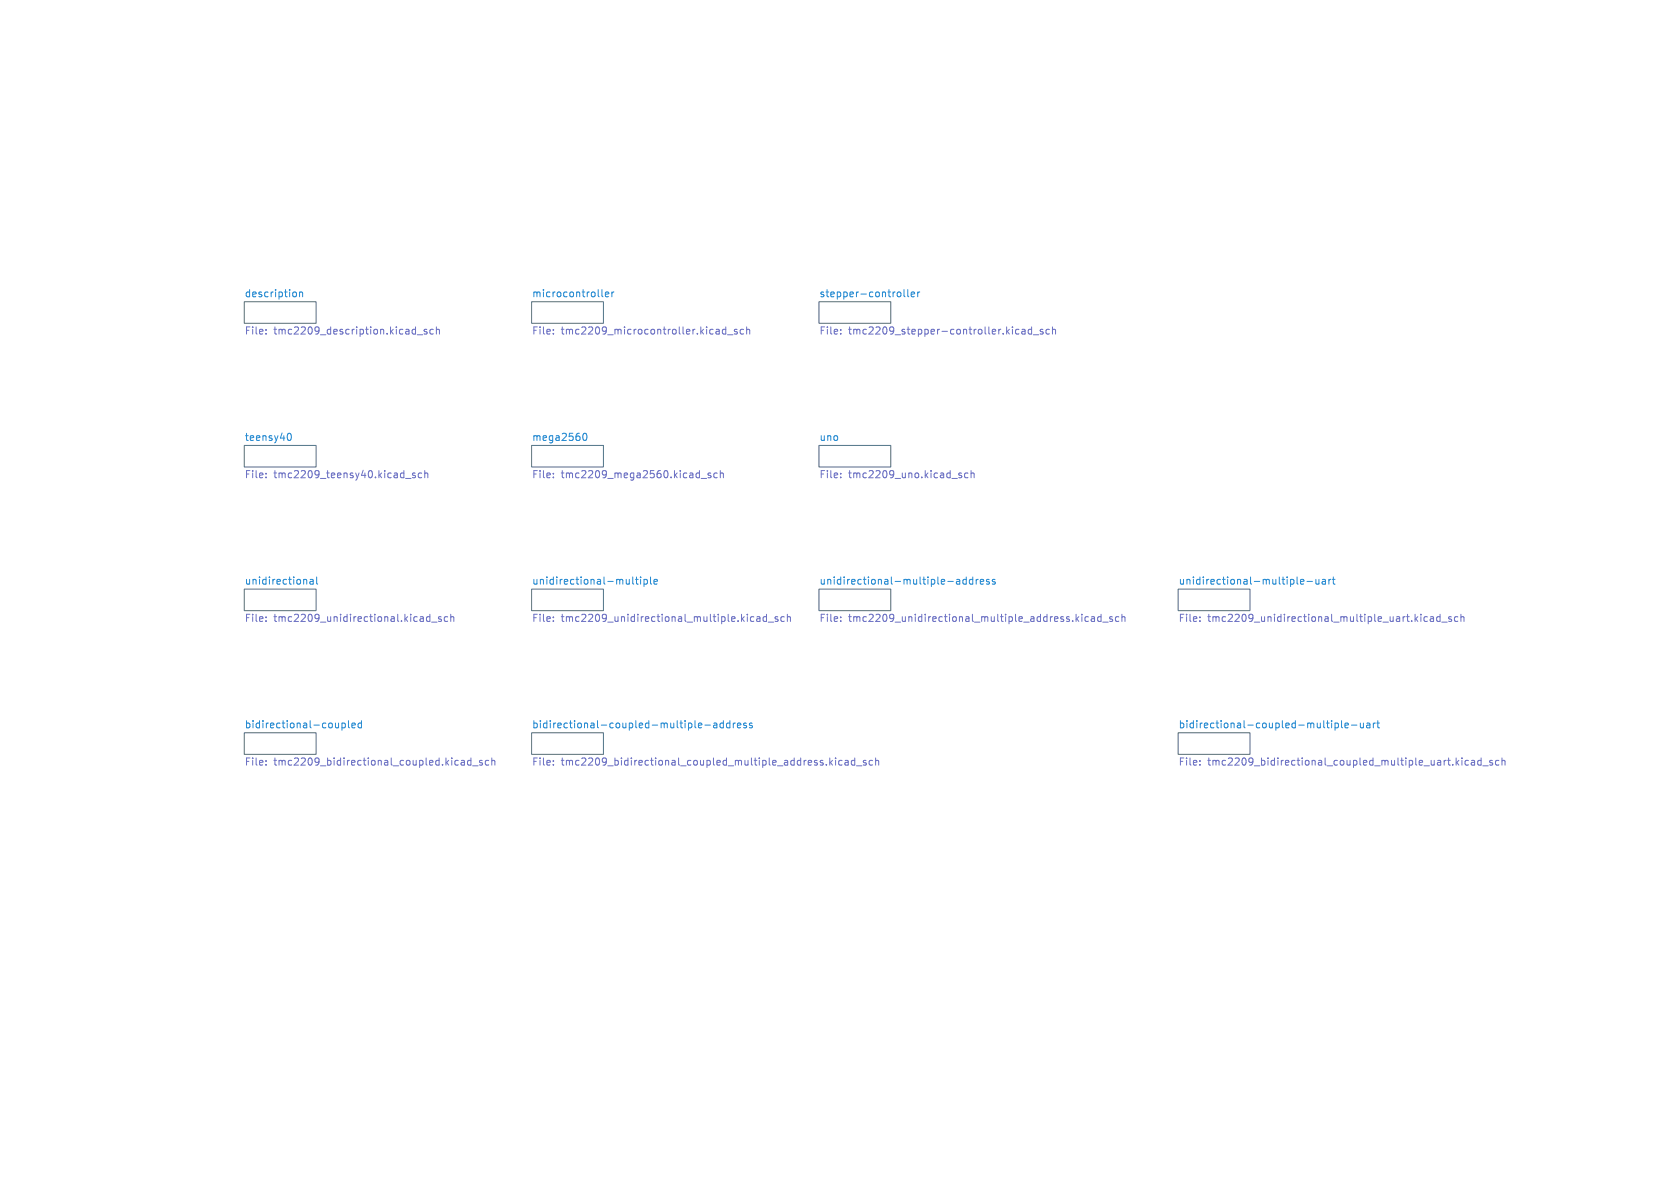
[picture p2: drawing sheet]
<svg xmlns="http://www.w3.org/2000/svg" width="297mm" height="210mm" viewBox="0 0 297 210" stroke-linecap="round" stroke-linejoin="round" font-family="sans-serif">
<g fill="#fff" stroke="#fff" stroke-width=".18">
<path d="M208.3 129.5h12.7v3.9h-12.7z"/>
<path d="M144.8 53.3h12.7v3.9h-12.7z"/>
<path d="M94 129.5h12.7v3.9h-12.7z"/>
<path d="M144.8 78.7h12.7v3.9h-12.7z"/>
<path d="M144.8 104.1h12.7v3.9h-12.7z"/>
<path d="M208.3 104.1h12.7v3.9h-12.7z"/>
<path d="M43.2 104.1h12.7v3.9h-12.7z"/>
<path d="M43.2 78.7h12.7v3.9h-12.7z"/>
<path d="M94 104.1h12.7v3.9h-12.7z"/>
<path d="M43.2 53.3h12.7v3.9h-12.7z"/>
<path d="M94 53.3h12.7v3.9h-12.7z"/>
<path d="M43.2 129.5h12.7v3.9h-12.7z"/>
<path d="M94 78.7h12.7v3.9h-12.7z"/>
</g>
<g fill="none" stroke="#586e75" stroke-width=".18">
<path d="M43.2 53.3h12.7v3.9h-12.7zM94 53.3h12.7v3.9h-12.7zM144.8 53.3h12.7v3.9h-12.7zM43.2 78.7h12.7v3.9h-12.7zM94 78.7h12.7v3.9h-12.7zM144.8 78.7h12.7v3.9h-12.7zM43.2 104.1h12.7v3.9h-12.7zM94 104.1h12.7v3.9h-12.7zM144.8 104.1h12.7v3.9h-12.7zM208.3 104.1h12.7v3.9h-12.7zM43.2 129.5h12.7v3.9h-12.7zM94 129.5h12.7v3.9h-12.7z"/>
<path d="M208.3 129.5h12.7v3.9h-12.7z"/>
</g>
<g fill="none" stroke="#268bd2" stroke-width=".18">
<path d="M52.2 51.6l.2 .3v.3l-.2 .3M53 51.7l.1-.1 .3 .1 .1 .8M53 51.6v.9M106.4 51.2v1.1l.2 .2M107 52l.6-.1v-.2l-.4-.1-.2 .2 .1 .6h.5M108.2 51.6v.9M108.5 51.6l-.3 .3M159.2 51.7l.1 .2-.1 .5M159.8 51.2v1.1l.2 .2M160.5 51.2v1.1l.2 .2M161.1 52l.6-.1-.1-.2-.3-.1-.2 .2v.6h.5M162.2 51.6v.9"/>
<path d="M162.6 51.6l-.4 .3M50.9 76.7l.2-.1a.68 .68 0 0 1 .4 .6 .68 .68 0 0 1-.4 .7l-.2-.2M103.2 76.7l.1-.1a.68 .68 0 0 1 .5 .6 .68 .68 0 0 1-.5 .7l-.1-.2-.2-.3zM54 102.4l.2 .2v.7M54.8 102.5h.5l.1 .8M55.4 102.7l-.4 .1-.2 .2 .2 .3 .4-.1M56 102v1.1l.2 .2M111.9 102v1.1l.1 .2M112.3 102.4h.5M112.5 102v1.1l.3 .2M113.3 102v.1M113.3 102.4v.9"/>
<path d="M113.9 102.5l.3-.1 .3 .3-.2 .5h-.4M113.9 102.4v1.3M115 102v1.1l.2 .2M115.6 102.8l.6-.1v-.2l-.4-.1-.2 .2 .1 .6h.5M169.3 102.4l.3 .1 .1 .8M169.7 103.2l-.4 .1M169.7 102.7l-.4 .1M170.8 102.5l-.3-.1-.3 .3 .1 .5h.5M170.8 102v1.3M172 102.5l-.4-.1-.2 .3 .1 .5h.5M172 102v1.3M172.6 102.4v.9"/>
<path d="M172.9 102.4l-.3 .3M173.3 102.8l.6-.1-.1-.2-.3-.1-.2 .2 .1 .6h.4M174.9 102.5l-.3-.1-.2 .2 .1 .2 .4 .1v.3h-.5M175.9 102.5l-.3-.1-.2 .2 .1 .2 .4 .1v.3h-.5M229.9 102.8l.6-.1v-.2l-.4-.1-.2 .2 .1 .6h.5M231.1 102.8h.9M232.6 102.4l.1 .8 .3 .1 .2-.2M233.2 102.4v.9M233.8 102.5h.5v.8M234.3 102.7l-.4 .1-.2 .2 .2 .3 .4-.1M234.9 102.4v.9M235.3 102.4l-.4 .3"/>
<path d="M235.5 102.4h.5M235.7 102v1.1l.3 .2M60.5 127.9l.3-.1 .3 .3-.2 .5h-.4M60.5 127.8v1.3M61.6 127.4v1.1l.2 .2M62.2 128.2l.6-.1v-.2l-.4-.1-.2 .2 .1 .6h.5M63.9 127.9l-.4-.1-.2 .3 .1 .5h.5M63.9 127.4v1.3M124.6 128.2h1M126.2 127.9h.5v.8M126.7 128.1l-.4 .1-.2 .2 .2 .3 .4-.1M127.9 127.9l-.4-.1-.2 .3 .1 .5h.5"/>
<path d="M127.9 127.4v1.3M129 127.9l-.3-.1-.3 .3 .2 .5h.4M129 127.4v1.3M129.6 127.8v.9M130 127.8l-.4 .3M130.4 128.2l.6-.1-.1-.2-.4-.1-.1 .2v.6h.5M131.9 127.9l-.3-.1-.1 .2v.2l.4 .1v.3h-.4M133 127.9l-.3-.1-.2 .2v.2l.5 .1v.3h-.5M235.4 127.4v.1M235.4 127.8v.9M236 127.8v1.3M236 127.9l.4-.1 .2 .3-.1 .5h-.5"/>
<path d="M237.2 127.4v1.1l.1 .2M237.8 128.2l.6-.1-.1-.2-.3-.1-.2 .2v.6h.5M238.9 128.2h1M240.5 127.8l.1 .8 .3 .1 .1-.2M241 127.8v.9M241.6 127.9h.5l.1 .8M242.2 128.1l-.4 .1-.2 .2 .2 .3 .4-.1M242.8 127.8v.9M243.2 127.8l-.4 .3M243.4 127.8h.5M243.6 127.4v1.1l.3 .2"/>
</g>
<g fill="none" stroke="#6c71c4" stroke-width=".18">
<path d="M47 58.3v.1M47 58.9v.2M73.8 59.2h.9M75.5 58.3l-.3-.1-.2 .2v.2l.5 .1v.3h-.5M76.6 58.3l-.4-.1-.2 .3 .1 .5h.5M77.1 58.3l.2-.1 .3 .1 .1 .8M77.1 57.8v1.3M97.8 58.3v.1M97.8 58.9v.2M128.3 58.3l-.4-.1-.2 .3 .1 .5h.5M128.3 57.8v1.3M128.6 59.2h1"/>
<path d="M130.3 58.3l-.3-.1-.2 .2 .1 .2 .4 .1v.3h-.5M131.5 58.3l-.4-.1-.3 .3 .2 .5h.5M132 58.3l.2-.1 .3 .1v.8M132 57.8v1.3M148.6 58.9v.2M148.6 58.3v.1M180.7 58.3h.5v.8M181.2 58.5l-.4 .1-.2 .2 .2 .3 .4-.1M182.4 58.3l-.4-.1-.2 .3 .1 .5h.5M182.4 57.8v1.3M182.7 59.2h.9M184.4 58.3l-.3-.1-.2 .2v.2l.5 .1v.3h-.5"/>
<path d="M185.5 58.3l-.3-.1-.3 .3 .1 .5h.5M186.1 58.3l.1-.1 .3 .1 .1 .8M186.1 57.8v1.3M47 83.7v.1M47 84.3v.2M71.7 84.6h1M73.4 83.7l-.3-.1-.2 .2 .1 .2 .4 .1v.3h-.5M74.5 83.7l-.3-.1-.3 .3 .2 .5h.4M75.1 83.7l.2-.1 .3 .1v.8M75.1 83.2v1.3M97.8 83.7v.1M97.8 84.3v.2"/>
<path d="M124 84.6h.9M125.6 83.7l-.3-.1-.1 .2v.2l.4 .1v.3h-.4M126.8 83.7l-.4-.1-.2 .3 .1 .5h.5M127.3 83.7l.2-.1 .3 .1 .1 .8M127.3 83.2v1.3M148.6 83.7v.1M148.6 84.3v.2M169.6 84l.4 .1v.2l-.1 .2-.4-.1M169.6 83.7h.4M171.1 83.7l-.3-.1-.3 .3 .1 .5h.5M171.7 83.7l.2-.1 .3 .1v.8M171.7 83.2v1.3"/>
<path d="M47 109.7v.2M47 109.1v.1M75.4 109.6l.2 .3 .4-.1M76 109.1l-.4-.1-.2 .3M76 108.6v1.3M76.3 110h1M78 109.1l-.3-.1-.2 .2 .1 .2 .4 .1v.3h-.5M79.1 109.1l-.3-.1-.3 .3 .2 .5h.4M79.7 109.1l.2-.1 .3 .1v.8M79.7 108.6v1.3M97.8 109.7v.2M97.8 109.1v.1"/>
<path d="M133.8 109.1h.5l.1 .8M134.4 109.3l-.5 .1-.1 .2 .1 .3 .5-.1M135.5 109.1l-.4-.1-.2 .3 .1 .5h.5M135.5 108.6v1.3M135.8 110h1M137.5 109.1l-.3-.1-.2 .2 .1 .2 .4 .1v.3h-.5M138.7 109.1l-.4-.1-.3 .3 .2 .5h.5M139.2 109.1l.2-.1 .3 .1v.8M139.2 108.6v1.3M148.6 109.1v.1M148.6 109.7v.2M192.4 109.1l-.3-.1-.3 .3 .1 .5h.5"/>
<path d="M193 109.1h.4l.1 .8M193.5 109.3l-.4 .1-.2 .2 .2 .3 .4-.1M194.7 109.1l-.4-.1-.3 .3 .2 .5h.5M194.7 108.6v1.3M195 110h.9M196.6 109.1l-.3-.1-.1 .2v.2l.4 .1v.3h-.4M197.8 109.1l-.4-.1-.2 .3 .1 .5h.5M198.3 109.1l.2-.1 .3 .1 .1 .8M198.3 108.6v1.3M212.1 109.1v.1M212.1 109.7v.2M252.3 109.1l-.3-.1-.3 .3 .2 .5h.4"/>
<path d="M252.9 109.1h.5v.8M253.4 109.3l-.4 .1-.2 .2 .2 .3 .4-.1M254.6 109.1l-.4-.1-.2 .3 .1 .5h.5M254.6 108.6v1.3M254.9 110h1M256.6 109.1l-.3-.1-.2 .2 .1 .2 .4 .1v.3h-.5M257.7 109.1l-.3-.1-.3 .3 .1 .5h.5M258.3 109.1l.2-.1 .3 .1v.8M258.3 108.6v1.3M47 134.5v.1M47 135.1v.2M81.6 135.2h.5"/>
<path d="M81.6 134.5h.4l.1 .8M82.1 134.7l-.5 .1M83.3 134.5l-.4-.1-.3 .3 .2 .5h.5M83.3 134v1.3M83.6 135.4h.9M85.3 134.5l-.4-.1-.1 .2v.2l.5 .1v.3h-.5M86.4 134.5l-.4-.1-.2 .3 .1 .5h.5M86.9 134.5l.2-.1 .3 .1 .1 .8M86.9 134v1.3M97.8 135.1v.2M97.8 134.5v.1M146.8 134.8l.4 .5"/>
<path d="M147.2 134.4l-.5 .5M147.7 134v.1M147.7 134.4v.9M148.9 134.5l-.4-.1-.2 .3 .1 .5h.5M149.4 134.5h.5l.1 .8M150 134.7l-.5 .1-.1 .2 .1 .3 .5-.1M151.1 134.5l-.4-.1-.2 .3 .1 .5h.5M151.1 134v1.3M151.4 135.4h1M153.1 134.5l-.3-.1-.2 .2 .1 .2 .4 .1v.3h-.5M154.3 134.5l-.4-.1-.3 .3 .2 .5h.5M154.8 134.5l.2-.1 .3 .1v.8"/>
<path d="M154.8 134v1.3M212.1 135.1v.2M212.1 134.5v.1M257.5 134.8l.4 .5M257.9 134.4l-.5 .5M258.5 134v.1M258.5 134.4v.9M259.6 134.5l-.4-.1-.2 .3 .1 .5h.5M260.1 134.5h.5l.1 .8M260.7 134.7l-.4 .1-.2 .2 .2 .3 .4-.1M261.8 134.5l-.3-.1-.3 .3 .2 .5h.4M261.8 134v1.3"/>
<path d="M262.1 135.4h1M263.8 134.5l-.3-.1-.1 .2v.2l.4 .1v.3h-.4M265 134.5l-.4-.1-.2 .3 .1 .5h.5M265.5 134.5l.2-.1 .3 .1 .1 .8M265.5 134v1.3"/>
</g>
<g font-size="1.8" fill="#268bd2">
<text x="43.2" y="52.6">description</text>
<text x="94" y="52.6">microcontroller</text>
<text x="144.8" y="52.6">stepper-controller</text>
<text x="43.2" y="78">teensy40</text>
<text x="94" y="78">mega2560</text>
<text x="144.8" y="78">uno</text>
<text x="43.2" y="103.4">unidirectional</text>
<text x="94" y="103.4">unidirectional-multiple</text>
<text x="144.8" y="103.4">unidirectional-multiple-address</text>
<text x="208.3" y="103.4">unidirectional-multiple-uart</text>
<text x="43.2" y="128.8">bidirectional-coupled</text>
<text x="94" y="128.8">bidirectional-coupled-multiple-address</text>
<text x="208.3" y="128.8">bidirectional-coupled-multiple-uart</text>
</g>
<g font-size="1.8" fill="#6c71c4">
<text x="43.2" y="59.5">File:</text>
<text x="48.4" y="59.5">tmc2209_description.kicad_sch</text>
<text x="94" y="59.5">File:</text>
<text x="99.2" y="59.5">tmc2209_microcontroller.kicad_sch</text>
<text x="144.8" y="59.5">File:</text>
<text x="150" y="59.5">tmc2209_stepper-controller.kicad_sch</text>
<text x="43.2" y="84.9">File:</text>
<text x="48.4" y="84.9">tmc2209_teensy40.kicad_sch</text>
<text x="94" y="84.9">File:</text>
<text x="99.2" y="84.9">tmc2209_mega2560.kicad_sch</text>
<text x="144.8" y="84.9">File:</text>
<text x="150" y="84.9">tmc2209_uno.kicad_sch</text>
<text x="43.2" y="110.3">File:</text>
<text x="48.4" y="110.3">tmc2209_unidirectional.kicad_sch</text>
<text x="94" y="110.3">File:</text>
<text x="99.2" y="110.3">tmc2209_unidirectional_multiple.kicad_sch</text>
<text x="144.8" y="110.3">File:</text>
<text x="150" y="110.3">tmc2209_unidirectional_multiple_address.kicad_sch</text>
<text x="208.3" y="110.3">File:</text>
<text x="213.5" y="110.3">tmc2209_unidirectional_multiple_uart.kicad_sch</text>
<text x="43.2" y="135.7">File:</text>
<text x="48.4" y="135.7">tmc2209_bidirectional_coupled.kicad_sch</text>
<text x="94" y="135.7">File:</text>
<text x="99.2" y="135.7">tmc2209_bidirectional_coupled_multiple_address.kicad_sch</text>
<text x="208.3" y="135.7">File:</text>
<text x="213.5" y="135.7">tmc2209_bidirectional_coupled_multiple_uart.kicad_sch</text>
</g>
</svg>
